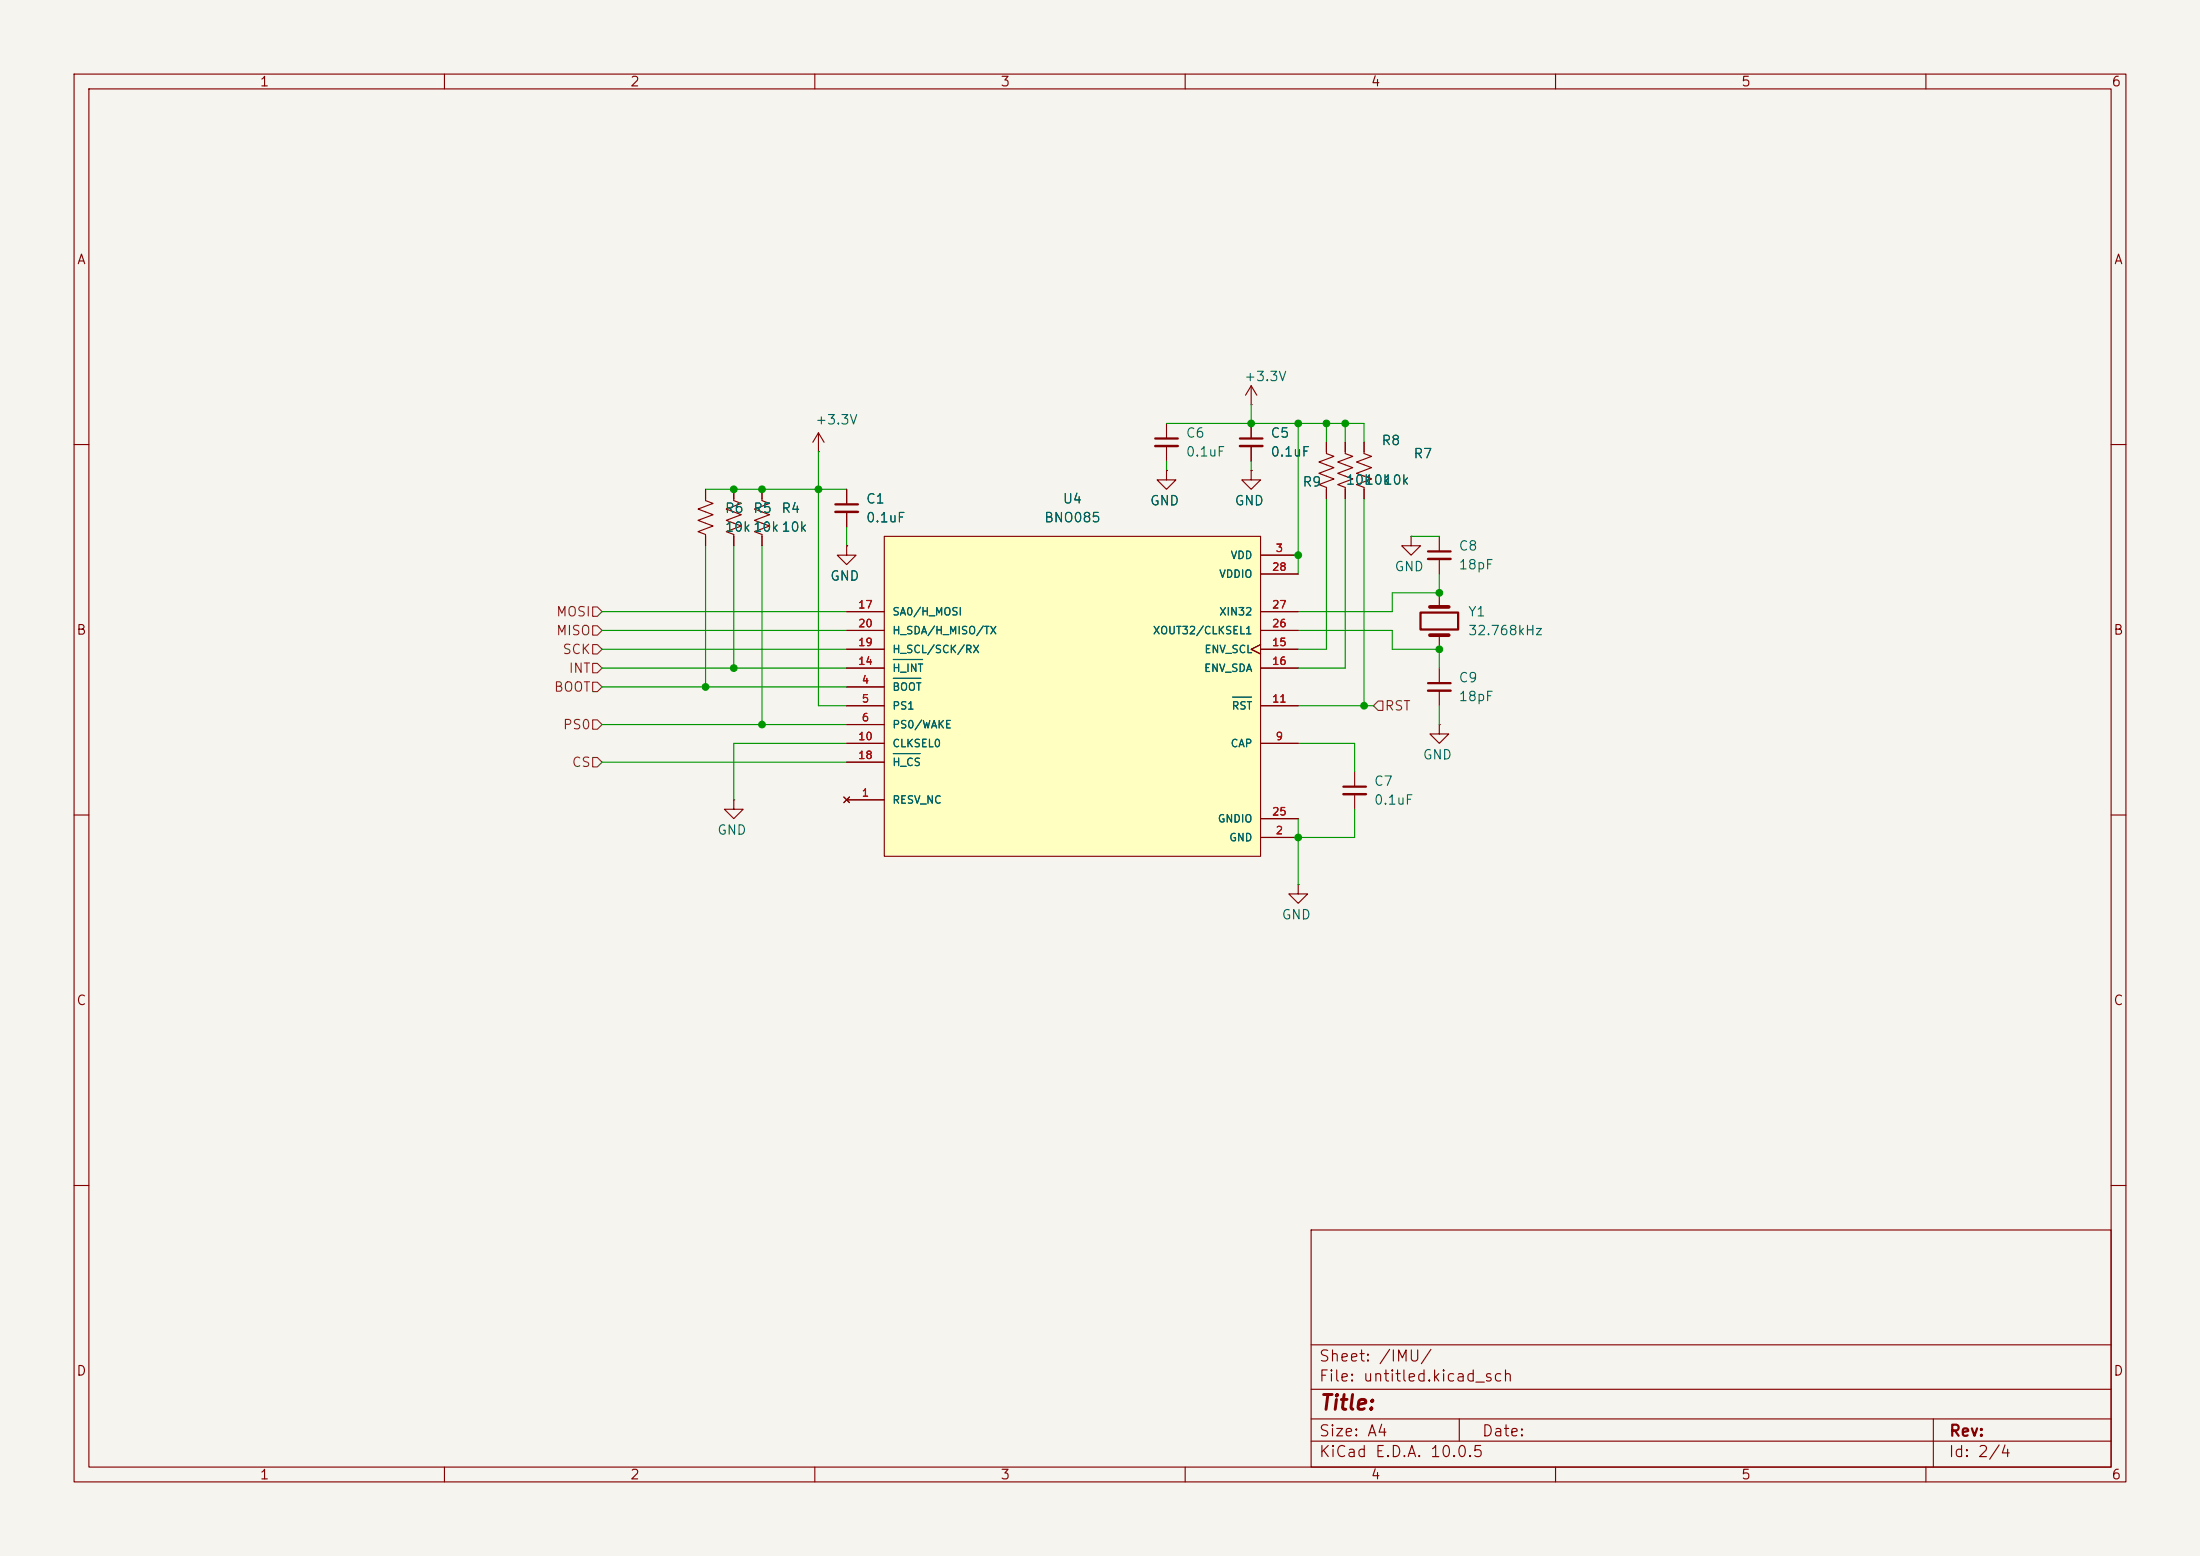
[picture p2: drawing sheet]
(kicad_sch
 (version 20260306)
 (generator "eeschema")
 (generator_version "10.0")
 (paper "A4")
 (lib_symbols
  (symbol "Device:C_Small"
   (pin_numbers (hide yes))
   (pin_names
    (offset 0.254) (hide yes)) (exclude_from_sim no) (in_bom yes) (on_board yes)
   (in_pos_files yes)
   (duplicate_pin_numbers_are_jumpers no)
   (property "Reference" "C" (at 0.254 1.778 0) (show_name no) (do_not_autoplace no) (effects (font (size 1.27 1.27)) (justify left)))
   (property "Value" "C_Small" (at 0.254 -2.032 0) (show_name no) (do_not_autoplace no) (effects (font (size 1.27 1.27)) (justify left)))
   (property "Footprint" "" (at 0 0 0) (show_name no) (do_not_autoplace no) (hide yes) (effects (font (size 1.27 1.27))))
   (property "Datasheet" "" (at 0 0 0) (show_name no) (do_not_autoplace no) (hide yes) (effects (font (size 1.27 1.27))))
   (property "Description" "Unpolarized capacitor, small symbol" (at 0 0 0) (show_name no) (do_not_autoplace no) (hide yes) (effects (font (size 1.27 1.27))))
   (symbol "C_Small_0_1"
    (polyline (pts (xy -1.524 0.508) (xy 1.524 0.508)) (stroke (width 0.3048) (type default)) (fill (type none)))
    (polyline (pts (xy -1.524 -0.508) (xy 1.524 -0.508)) (stroke (width 0.3302) (type default)) (fill (type none))))
   (symbol "C_Small_1_1"
    (pin passive line (at 0 2.54 270) (length 2.032) (name "" (effects (font (size 1.27 1.27)))) (number "1" (effects (font (size 1.27 1.27)))))
    (pin passive line (at 0 -2.54 90) (length 2.032) (name "" (effects (font (size 1.27 1.27)))) (number "2" (effects (font (size 1.27 1.27))))))
   (embedded_fonts no))
  (symbol "Device:Crystal"
   (pin_numbers (hide yes))
   (pin_names
    (offset 1.016) (hide yes)) (exclude_from_sim no) (in_bom yes) (on_board yes)
   (in_pos_files yes)
   (duplicate_pin_numbers_are_jumpers no)
   (property "Reference" "Y" (at 0 3.81 0) (show_name no) (do_not_autoplace no) (effects (font (size 1.27 1.27))))
   (property "Value" "Crystal" (at 0 -3.81 0) (show_name no) (do_not_autoplace no) (effects (font (size 1.27 1.27))))
   (property "Footprint" "" (at 0 0 0) (show_name no) (do_not_autoplace no) (hide yes) (effects (font (size 1.27 1.27))))
   (property "Datasheet" "" (at 0 0 0) (show_name no) (do_not_autoplace no) (hide yes) (effects (font (size 1.27 1.27))))
   (property "Description" "Two pin crystal" (at 0 0 0) (show_name no) (do_not_autoplace no) (hide yes) (effects (font (size 1.27 1.27))))
   (symbol "Crystal_0_1"
    (polyline (pts (xy -2.54 0) (xy -1.905 0)) (stroke (width 0) (type default)) (fill (type none)))
    (polyline (pts (xy -1.905 -1.27) (xy -1.905 1.27)) (stroke (width 0.508) (type default)) (fill (type none)))
    (rectangle (start -1.143 2.54) (end 1.143 -2.54) (stroke (width 0.3048) (type default)) (fill (type none)))
    (polyline (pts (xy 1.905 -1.27) (xy 1.905 1.27)) (stroke (width 0.508) (type default)) (fill (type none)))
    (polyline (pts (xy 2.54 0) (xy 1.905 0)) (stroke (width 0) (type default)) (fill (type none))))
   (symbol "Crystal_1_1"
    (pin passive line (at -3.81 0 0) (length 1.27) (name "1" (effects (font (size 1.27 1.27)))) (number "1" (effects (font (size 1.27 1.27)))))
    (pin passive line (at 3.81 0 180) (length 1.27) (name "2" (effects (font (size 1.27 1.27)))) (number "2" (effects (font (size 1.27 1.27))))))
   (embedded_fonts no))
  (symbol "Device:R_US"
   (pin_numbers (hide yes))
   (pin_names
    (offset 0)) (exclude_from_sim no) (in_bom yes) (on_board yes)
   (in_pos_files yes)
   (duplicate_pin_numbers_are_jumpers no)
   (property "Reference" "R" (at 2.54 0 90) (show_name no) (do_not_autoplace no) (effects (font (size 1.27 1.27))))
   (property "Value" "R_US" (at -2.54 0 90) (show_name no) (do_not_autoplace no) (effects (font (size 1.27 1.27))))
   (property "Footprint" "" (at 1.016 -0.254 90) (show_name no) (do_not_autoplace no) (hide yes) (effects (font (size 1.27 1.27))))
   (property "Datasheet" "" (at 0 0 0) (show_name no) (do_not_autoplace no) (hide yes) (effects (font (size 1.27 1.27))))
   (property "Description" "Resistor, US symbol" (at 0 0 0) (show_name no) (do_not_autoplace no) (hide yes) (effects (font (size 1.27 1.27))))
   (symbol "R_US_0_1"
    (polyline (pts (xy 0 2.286) (xy 0 2.54)) (stroke (width 0) (type default)) (fill (type none)))
    (polyline (pts (xy 0 2.286) (xy 1.016 1.905) (xy 0 1.524) (xy -1.016 1.143) (xy 0 0.762)) (stroke (width 0) (type default)) (fill (type none)))
    (polyline (pts (xy 0 0.762) (xy 1.016 0.381) (xy 0 0) (xy -1.016 -0.381) (xy 0 -0.762)) (stroke (width 0) (type default)) (fill (type none)))
    (polyline (pts (xy 0 -0.762) (xy 1.016 -1.143) (xy 0 -1.524) (xy -1.016 -1.905) (xy 0 -2.286)) (stroke (width 0) (type default)) (fill (type none)))
    (polyline (pts (xy 0 -2.286) (xy 0 -2.54)) (stroke (width 0) (type default)) (fill (type none))))
   (symbol "R_US_1_1"
    (pin passive line (at 0 3.81 270) (length 1.27) (name "" (effects (font (size 1.27 1.27)))) (number "1" (effects (font (size 1.27 1.27)))))
    (pin passive line (at 0 -3.81 90) (length 1.27) (name "" (effects (font (size 1.27 1.27)))) (number "2" (effects (font (size 1.27 1.27))))))
   (embedded_fonts no))
  (symbol "IMU:BNO085"
   (pin_names
    (offset 1.016)) (exclude_from_sim no) (in_bom yes) (on_board yes)
   (in_pos_files yes)
   (duplicate_pin_numbers_are_jumpers no)
   (property "Reference" "U" (at -25.4 21.59 0) (show_name no) (do_not_autoplace no) (effects (font (size 1.27 1.27)) (justify left bottom)))
   (property "Value" "BNO085" (at -25.4 -25.4 0) (show_name no) (do_not_autoplace no) (effects (font (size 1.27 1.27)) (justify left bottom)))
   (property "Footprint" "BNO085:IC_BNO085" (at 0 0 0) (show_name no) (do_not_autoplace no) (hide yes) (effects (font (size 1.27 1.27)) (justify bottom)))
   (property "Datasheet" "" (at 0 0 0) (show_name no) (do_not_autoplace no) (hide yes) (effects (font (size 1.27 1.27))))
   (property "Description" "Accelerometer, Gyroscope, Magnetometer, 9 Axis Sensor I2C, SPI, UART Output" (at 0 0 0) (show_name no) (do_not_autoplace no) (hide yes) (effects (font (size 1.27 1.27)) (justify bottom)))
   (property "MF" "CEVA Technologies, Inc." (at 0 0 0) (show_name no) (do_not_autoplace no) (hide yes) (effects (font (size 1.27 1.27)) (justify bottom)))
   (property "MAXIMUM_PACKAGE_HEIGHT" "1.18mm" (at 0 0 0) (show_name no) (do_not_autoplace no) (hide yes) (effects (font (size 1.27 1.27)) (justify bottom)))
   (property "Package" "None" (at 0 0 0) (show_name no) (do_not_autoplace no) (hide yes) (effects (font (size 1.27 1.27)) (justify bottom)))
   (property "Price" "None" (at 0 0 0) (show_name no) (do_not_autoplace no) (hide yes) (effects (font (size 1.27 1.27)) (justify bottom)))
   (property "Check_prices" "https://www.snapeda.com/parts/BNO085/CEVA+Technologies%252C+Inc./view-part/?ref=eda" (at 0 0 0) (show_name no) (do_not_autoplace no) (hide yes) (effects (font (size 1.27 1.27)) (justify bottom)))
   (property "STANDARD" "Manufacturer Recommendations" (at 0 0 0) (show_name no) (do_not_autoplace no) (hide yes) (effects (font (size 1.27 1.27)) (justify bottom)))
   (property "PARTREV" "v1.17" (at 0 0 0) (show_name no) (do_not_autoplace no) (hide yes) (effects (font (size 1.27 1.27)) (justify bottom)))
   (property "SnapEDA_Link" "https://www.snapeda.com/parts/BNO085/CEVA+Technologies%252C+Inc./view-part/?ref=snap" (at 0 0 0) (show_name no) (do_not_autoplace no) (hide yes) (effects (font (size 1.27 1.27)) (justify bottom)))
   (property "MP" "BNO085" (at 0 0 0) (show_name no) (do_not_autoplace no) (hide yes) (effects (font (size 1.27 1.27)) (justify bottom)))
   (property "Availability" "In Stock" (at 0 0 0) (show_name no) (do_not_autoplace no) (hide yes) (effects (font (size 1.27 1.27)) (justify bottom)))
   (property "MANUFACTURER" "Hillcrest Laboratories, Inc." (at 0 0 0) (show_name no) (do_not_autoplace no) (hide yes) (effects (font (size 1.27 1.27)) (justify bottom)))
   (symbol "BNO085_0_0"
    (rectangle (start -25.4 -22.86) (end 25.4 20.32) (stroke (width 0.1524) (type default)) (fill (type background)))
    (pin no_connect line (at -30.48 -15.24 0) (length 5.08) (name "RESV_NC" (effects (font (size 1.016 1.016)))) (number "1" (effects (font (size 1.016 1.016)))))
    (pin power_in line (at 30.48 -20.32 180) (length 5.08) (name "GND" (effects (font (size 1.016 1.016)))) (number "2" (effects (font (size 1.016 1.016)))))
    (pin power_in line (at 30.48 17.78 180) (length 5.08) (name "VDD" (effects (font (size 1.016 1.016)))) (number "3" (effects (font (size 1.016 1.016)))))
    (pin input line (at -30.48 0 0) (length 5.08) (name "~{BOOT}" (effects (font (size 1.016 1.016)))) (number "4" (effects (font (size 1.016 1.016)))))
    (pin input line (at -30.48 -2.54 0) (length 5.08) (name "PS1" (effects (font (size 1.016 1.016)))) (number "5" (effects (font (size 1.016 1.016)))))
    (pin input line (at -30.48 -5.08 0) (length 5.08) (name "PS0/WAKE" (effects (font (size 1.016 1.016)))) (number "6" (effects (font (size 1.016 1.016)))))
    (pin no_connect line (at -30.48 -15.24 0) (length 5.08) (hide yes) (name "RESV_NC" (effects (font (size 1.016 1.016)))) (number "7" (effects (font (size 1.016 1.016)))))
    (pin no_connect line (at -30.48 -15.24 0) (length 5.08) (hide yes) (name "RESV_NC" (effects (font (size 1.016 1.016)))) (number "8" (effects (font (size 1.016 1.016)))))
    (pin passive line (at 30.48 -7.62 180) (length 5.08) (name "CAP" (effects (font (size 1.016 1.016)))) (number "9" (effects (font (size 1.016 1.016)))))
    (pin input line (at -30.48 -7.62 0) (length 5.08) (name "CLKSEL0" (effects (font (size 1.016 1.016)))) (number "10" (effects (font (size 1.016 1.016)))))
    (pin input line (at 30.48 -2.54 180) (length 5.08) (name "~{RST}" (effects (font (size 1.016 1.016)))) (number "11" (effects (font (size 1.016 1.016)))))
    (pin no_connect line (at -30.48 -15.24 0) (length 5.08) (hide yes) (name "RESV_NC" (effects (font (size 1.016 1.016)))) (number "12" (effects (font (size 1.016 1.016)))))
    (pin no_connect line (at -30.48 -15.24 0) (length 5.08) (hide yes) (name "RESV_NC" (effects (font (size 1.016 1.016)))) (number "13" (effects (font (size 1.016 1.016)))))
    (pin output line (at -30.48 2.54 0) (length 5.08) (name "~{H_INT}" (effects (font (size 1.016 1.016)))) (number "14" (effects (font (size 1.016 1.016)))))
    (pin bidirectional clock (at 30.48 5.08 180) (length 5.08) (name "ENV_SCL" (effects (font (size 1.016 1.016)))) (number "15" (effects (font (size 1.016 1.016)))))
    (pin bidirectional line (at 30.48 2.54 180) (length 5.08) (name "ENV_SDA" (effects (font (size 1.016 1.016)))) (number "16" (effects (font (size 1.016 1.016)))))
    (pin input line (at -30.48 10.16 0) (length 5.08) (name "SA0/H_MOSI" (effects (font (size 1.016 1.016)))) (number "17" (effects (font (size 1.016 1.016)))))
    (pin input line (at -30.48 -10.16 0) (length 5.08) (name "~{H_CS}" (effects (font (size 1.016 1.016)))) (number "18" (effects (font (size 1.016 1.016)))))
    (pin bidirectional line (at -30.48 5.08 0) (length 5.08) (name "H_SCL/SCK/RX" (effects (font (size 1.016 1.016)))) (number "19" (effects (font (size 1.016 1.016)))))
    (pin bidirectional line (at -30.48 7.62 0) (length 5.08) (name "H_SDA/H_MISO/TX" (effects (font (size 1.016 1.016)))) (number "20" (effects (font (size 1.016 1.016)))))
    (pin no_connect line (at -30.48 -15.24 0) (length 5.08) (hide yes) (name "RESV_NC" (effects (font (size 1.016 1.016)))) (number "21" (effects (font (size 1.016 1.016)))))
    (pin no_connect line (at -30.48 -15.24 0) (length 5.08) (hide yes) (name "RESV_NC" (effects (font (size 1.016 1.016)))) (number "22" (effects (font (size 1.016 1.016)))))
    (pin no_connect line (at -30.48 -15.24 0) (length 5.08) (hide yes) (name "RESV_NC" (effects (font (size 1.016 1.016)))) (number "23" (effects (font (size 1.016 1.016)))))
    (pin no_connect line (at -30.48 -15.24 0) (length 5.08) (hide yes) (name "RESV_NC" (effects (font (size 1.016 1.016)))) (number "24" (effects (font (size 1.016 1.016)))))
    (pin power_in line (at 30.48 -17.78 180) (length 5.08) (name "GNDIO" (effects (font (size 1.016 1.016)))) (number "25" (effects (font (size 1.016 1.016)))))
    (pin output line (at 30.48 7.62 180) (length 5.08) (name "XOUT32/CLKSEL1" (effects (font (size 1.016 1.016)))) (number "26" (effects (font (size 1.016 1.016)))))
    (pin input line (at 30.48 10.16 180) (length 5.08) (name "XIN32" (effects (font (size 1.016 1.016)))) (number "27" (effects (font (size 1.016 1.016)))))
    (pin power_in line (at 30.48 15.24 180) (length 5.08) (name "VDDIO" (effects (font (size 1.016 1.016)))) (number "28" (effects (font (size 1.016 1.016))))))
   (embedded_fonts no))
  (symbol "power:+3V3"
   (power global)
   (pin_numbers (hide yes))
   (pin_names
    (offset 0) (hide yes)) (exclude_from_sim no) (in_bom yes) (on_board yes)
   (in_pos_files yes)
   (duplicate_pin_numbers_are_jumpers no)
   (property "Reference" "#PWR" (at 0 -3.81 0) (show_name no) (do_not_autoplace no) (hide yes) (effects (font (size 1.27 1.27))))
   (property "Value" "+3V3" (at 0 3.556 0) (show_name no) (do_not_autoplace no) (effects (font (size 1.27 1.27))))
   (property "Footprint" "" (at 0 0 0) (show_name no) (do_not_autoplace no) (hide yes) (effects (font (size 1.27 1.27))))
   (property "Datasheet" "" (at 0 0 0) (show_name no) (do_not_autoplace no) (hide yes) (effects (font (size 1.27 1.27))))
   (property "Description" "Power symbol creates a global label with name \"+3V3\"" (at 0 0 0) (show_name no) (do_not_autoplace no) (hide yes) (effects (font (size 1.27 1.27))))
   (symbol "+3V3_0_1"
    (polyline (pts (xy -0.762 1.27) (xy 0 2.54)) (stroke (width 0) (type default)) (fill (type none)))
    (polyline (pts (xy 0 2.54) (xy 0.762 1.27)) (stroke (width 0) (type default)) (fill (type none)))
    (polyline (pts (xy 0 0) (xy 0 2.54)) (stroke (width 0) (type default)) (fill (type none))))
   (symbol "+3V3_1_1"
    (pin power_in line (at 0 0 90) (length 0) (name "" (effects (font (size 1.27 1.27)))) (number "1" (effects (font (size 1.27 1.27))))))
   (embedded_fonts no))
  (symbol "power:GND"
   (power global)
   (pin_numbers (hide yes))
   (pin_names
    (offset 0) (hide yes)) (exclude_from_sim no) (in_bom yes) (on_board yes)
   (in_pos_files yes)
   (duplicate_pin_numbers_are_jumpers no)
   (property "Reference" "#PWR" (at 0 -6.35 0) (show_name no) (do_not_autoplace no) (hide yes) (effects (font (size 1.27 1.27))))
   (property "Value" "GND" (at 0 -3.81 0) (show_name no) (do_not_autoplace no) (effects (font (size 1.27 1.27))))
   (property "Footprint" "" (at 0 0 0) (show_name no) (do_not_autoplace no) (hide yes) (effects (font (size 1.27 1.27))))
   (property "Datasheet" "" (at 0 0 0) (show_name no) (do_not_autoplace no) (hide yes) (effects (font (size 1.27 1.27))))
   (property "Description" "Power symbol creates a global label with name \"GND\" , ground" (at 0 0 0) (show_name no) (do_not_autoplace no) (hide yes) (effects (font (size 1.27 1.27))))
   (symbol "GND_0_1"
    (polyline (pts (xy 0 0) (xy 0 -1.27) (xy 1.27 -1.27) (xy 0 -2.54) (xy -1.27 -1.27) (xy 0 -1.27)) (stroke (width 0) (type default)) (fill (type none))))
   (symbol "GND_1_1"
    (pin power_in line (at 0 0 270) (length 0) (name "" (effects (font (size 1.27 1.27)))) (number "1" (effects (font (size 1.27 1.27))))))
   (embedded_fonts no)))
 (junction
  (at 175.26 113.03)
  (diameter 0)
  (color 0 0 0 0))
 (junction
  (at 179.07 57.15)
  (diameter 0)
  (color 0 0 0 0))
 (junction
  (at 184.15 95.25)
  (diameter 0)
  (color 0 0 0 0))
 (junction
  (at 194.31 87.63)
  (diameter 0)
  (color 0 0 0 0))
 (junction
  (at 175.26 57.15)
  (diameter 0)
  (color 0 0 0 0))
 (junction
  (at 102.87 66.04)
  (diameter 0)
  (color 0 0 0 0))
 (junction
  (at 102.87 97.79)
  (diameter 0)
  (color 0 0 0 0))
 (junction
  (at 175.26 74.93)
  (diameter 0)
  (color 0 0 0 0))
 (junction
  (at 194.31 80.01)
  (diameter 0)
  (color 0 0 0 0))
 (junction
  (at 99.06 66.04)
  (diameter 0)
  (color 0 0 0 0))
 (junction
  (at 99.06 90.17)
  (diameter 0)
  (color 0 0 0 0))
 (junction
  (at 95.25 92.71)
  (diameter 0)
  (color 0 0 0 0))
 (junction
  (at 110.49 66.04)
  (diameter 0)
  (color 0 0 0 0))
 (junction
  (at 168.91 57.15)
  (diameter 0)
  (color 0 0 0 0))
 (junction
  (at 181.61 57.15)
  (diameter 0)
  (color 0 0 0 0))
 (wire
  (pts (xy 175.26 95.25) (xy 184.15 95.25))
  (stroke (width 0) (type default)))
 (wire
  (pts (xy 194.31 77.47) (xy 194.31 80.01))
  (stroke (width 0) (type default)))
 (wire
  (pts (xy 187.96 85.09) (xy 187.96 87.63))
  (stroke (width 0) (type default)))
 (wire
  (pts (xy 81.28 97.79) (xy 102.87 97.79))
  (stroke (width 0) (type default)))
 (wire
  (pts (xy 175.26 113.03) (xy 175.26 119.38))
  (stroke (width 0) (type default)))
 (wire
  (pts (xy 99.06 100.33) (xy 114.3 100.33))
  (stroke (width 0) (type default)))
 (wire
  (pts (xy 110.49 66.04) (xy 110.49 95.25))
  (stroke (width 0) (type default)))
 (wire
  (pts (xy 182.88 109.22) (xy 182.88 113.03))
  (stroke (width 0) (type default)))
 (wire
  (pts (xy 99.06 100.33) (xy 99.06 107.95))
  (stroke (width 0) (type default)))
 (wire
  (pts (xy 81.28 87.63) (xy 114.3 87.63))
  (stroke (width 0) (type default)))
 (wire
  (pts (xy 110.49 95.25) (xy 114.3 95.25))
  (stroke (width 0) (type default)))
 (wire
  (pts (xy 99.06 73.66) (xy 99.06 90.17))
  (stroke (width 0) (type default)))
 (wire
  (pts (xy 194.31 87.63) (xy 194.31 90.17))
  (stroke (width 0) (type default)))
 (wire
  (pts (xy 181.61 90.17) (xy 175.26 90.17))
  (stroke (width 0) (type default)))
 (wire
  (pts (xy 99.06 66.04) (xy 102.87 66.04))
  (stroke (width 0) (type default)))
 (wire
  (pts (xy 184.15 67.31) (xy 184.15 95.25))
  (stroke (width 0) (type default)))
 (wire
  (pts (xy 81.28 92.71) (xy 95.25 92.71))
  (stroke (width 0) (type default)))
 (wire
  (pts (xy 182.88 100.33) (xy 182.88 104.14))
  (stroke (width 0) (type default)))
 (wire
  (pts (xy 110.49 66.04) (xy 114.3 66.04))
  (stroke (width 0) (type default)))
 (wire
  (pts (xy 81.28 102.87) (xy 114.3 102.87))
  (stroke (width 0) (type default)))
 (wire
  (pts (xy 175.26 74.93) (xy 175.26 77.47))
  (stroke (width 0) (type default)))
 (wire
  (pts (xy 184.15 95.25) (xy 185.42 95.25))
  (stroke (width 0) (type default)))
 (wire
  (pts (xy 81.28 90.17) (xy 99.06 90.17))
  (stroke (width 0) (type default)))
 (wire
  (pts (xy 168.91 54.61) (xy 168.91 57.15))
  (stroke (width 0) (type default)))
 (wire
  (pts (xy 95.25 92.71) (xy 114.3 92.71))
  (stroke (width 0) (type default)))
 (wire
  (pts (xy 168.91 57.15) (xy 175.26 57.15))
  (stroke (width 0) (type default)))
 (wire
  (pts (xy 182.88 113.03) (xy 175.26 113.03))
  (stroke (width 0) (type default)))
 (wire
  (pts (xy 187.96 82.55) (xy 187.96 80.01))
  (stroke (width 0) (type default)))
 (wire
  (pts (xy 175.26 57.15) (xy 179.07 57.15))
  (stroke (width 0) (type default)))
 (wire
  (pts (xy 110.49 60.96) (xy 110.49 66.04))
  (stroke (width 0) (type default)))
 (wire
  (pts (xy 81.28 85.09) (xy 114.3 85.09))
  (stroke (width 0) (type default)))
 (wire
  (pts (xy 179.07 87.63) (xy 179.07 67.31))
  (stroke (width 0) (type default)))
 (wire
  (pts (xy 81.28 82.55) (xy 114.3 82.55))
  (stroke (width 0) (type default)))
 (wire
  (pts (xy 102.87 97.79) (xy 114.3 97.79))
  (stroke (width 0) (type default)))
 (wire
  (pts (xy 175.26 57.15) (xy 175.26 74.93))
  (stroke (width 0) (type default)))
 (wire
  (pts (xy 179.07 57.15) (xy 179.07 59.69))
  (stroke (width 0) (type default)))
 (wire
  (pts (xy 102.87 66.04) (xy 110.49 66.04))
  (stroke (width 0) (type default)))
 (wire
  (pts (xy 179.07 57.15) (xy 181.61 57.15))
  (stroke (width 0) (type default)))
 (wire
  (pts (xy 194.31 95.25) (xy 194.31 97.79))
  (stroke (width 0) (type default)))
 (wire
  (pts (xy 187.96 87.63) (xy 194.31 87.63))
  (stroke (width 0) (type default)))
 (wire
  (pts (xy 175.26 85.09) (xy 187.96 85.09))
  (stroke (width 0) (type default)))
 (wire
  (pts (xy 102.87 73.66) (xy 102.87 97.79))
  (stroke (width 0) (type default)))
 (wire
  (pts (xy 175.26 100.33) (xy 182.88 100.33))
  (stroke (width 0) (type default)))
 (wire
  (pts (xy 175.26 110.49) (xy 175.26 113.03))
  (stroke (width 0) (type default)))
 (wire
  (pts (xy 157.48 62.23) (xy 157.48 63.5))
  (stroke (width 0) (type default)))
 (wire
  (pts (xy 190.5 72.39) (xy 194.31 72.39))
  (stroke (width 0) (type default)))
 (wire
  (pts (xy 181.61 57.15) (xy 184.15 57.15))
  (stroke (width 0) (type default)))
 (wire
  (pts (xy 181.61 67.31) (xy 181.61 90.17))
  (stroke (width 0) (type default)))
 (wire
  (pts (xy 187.96 80.01) (xy 194.31 80.01))
  (stroke (width 0) (type default)))
 (wire
  (pts (xy 181.61 57.15) (xy 181.61 59.69))
  (stroke (width 0) (type default)))
 (wire
  (pts (xy 184.15 59.69) (xy 184.15 57.15))
  (stroke (width 0) (type default)))
 (wire
  (pts (xy 114.3 71.12) (xy 114.3 73.66))
  (stroke (width 0) (type default)))
 (wire
  (pts (xy 95.25 66.04) (xy 99.06 66.04))
  (stroke (width 0) (type default)))
 (wire
  (pts (xy 168.91 62.23) (xy 168.91 63.5))
  (stroke (width 0) (type default)))
 (wire
  (pts (xy 157.48 57.15) (xy 168.91 57.15))
  (stroke (width 0) (type default)))
 (wire
  (pts (xy 99.06 90.17) (xy 114.3 90.17))
  (stroke (width 0) (type default)))
 (wire
  (pts (xy 95.25 73.66) (xy 95.25 92.71))
  (stroke (width 0) (type default)))
 (wire
  (pts (xy 175.26 82.55) (xy 187.96 82.55))
  (stroke (width 0) (type default)))
 (wire
  (pts (xy 175.26 87.63) (xy 179.07 87.63))
  (stroke (width 0) (type default)))
 (hierarchical_label "RST"
  (shape input)
  (at 185.42 95.25 0)
  (effects (font (size 1.27 1.27)) (justify left)))
 (hierarchical_label "BOOT"
  (shape input)
  (at 81.28 92.71 180)
  (effects (font (size 1.27 1.27)) (justify right)))
 (hierarchical_label "PS0"
  (shape input)
  (at 81.28 97.79 180)
  (effects (font (size 1.27 1.27)) (justify right)))
 (hierarchical_label "SCK"
  (shape input)
  (at 81.28 87.63 180)
  (effects (font (size 1.27 1.27)) (justify right)))
 (hierarchical_label "INT"
  (shape input)
  (at 81.28 90.17 180)
  (effects (font (size 1.27 1.27)) (justify right)))
 (hierarchical_label "CS"
  (shape input)
  (at 81.28 102.87 180)
  (effects (font (size 1.27 1.27)) (justify right)))
 (hierarchical_label "MISO"
  (shape input)
  (at 81.28 85.09 180)
  (effects (font (size 1.27 1.27)) (justify right)))
 (hierarchical_label "MOSI"
  (shape input)
  (at 81.28 82.55 180)
  (effects (font (size 1.27 1.27)) (justify right)))
 (symbol
  (lib_id "Device:C_Small")
  (at 194.31 74.93 0)
  (unit 1)
  (body_style 1)
  (exclude_from_sim no)
  (in_bom yes)
  (on_board yes)
  (in_pos_files yes)
  (dnp no)
  (fields_autoplaced yes)
  (property "Reference" "C8" (at 196.85 73.6662 0) (show_name no) (do_not_autoplace no) (effects (font (size 1.27 1.27)) (justify left)))
  (property "Value" "18pF" (at 196.85 76.2062 0) (show_name no) (do_not_autoplace no) (effects (font (size 1.27 1.27)) (justify left)))
  (property "Footprint" "Capacitor_SMD:C_0805_2012Metric" (at 194.31 74.93 0) (hide yes) (show_name no) (do_not_autoplace no) (effects (font (size 1.27 1.27))))
  (property "Datasheet" "" (at 194.31 74.93 0) (hide yes) (show_name no) (do_not_autoplace no) (effects (font (size 1.27 1.27))))
  (property "Description" "Unpolarized capacitor, small symbol" (at 194.31 74.93 0) (hide yes) (show_name no) (do_not_autoplace no) (effects (font (size 1.27 1.27))))
  (pin "1")
  (pin "2"))
 (symbol
  (lib_id "IMU:BNO085")
  (at 144.78 92.71 0)
  (unit 1)
  (body_style 1)
  (exclude_from_sim no)
  (in_bom yes)
  (on_board yes)
  (in_pos_files yes)
  (dnp no)
  (fields_autoplaced yes)
  (property "Reference" "U4" (at 144.78 67.31 0) (show_name no) (do_not_autoplace no) (effects (font (size 1.27 1.27))))
  (property "Value" "BNO085" (at 144.78 69.85 0) (show_name no) (do_not_autoplace no) (effects (font (size 1.27 1.27))))
  (property "Footprint" "imu:IC_BNO085" (at 144.78 92.71 0) (hide yes) (show_name no) (do_not_autoplace no) (effects (font (size 1.27 1.27)) (justify bottom)))
  (property "Datasheet" "" (at 144.78 92.71 0) (hide yes) (show_name no) (do_not_autoplace no) (effects (font (size 1.27 1.27))))
  (property "Description" "Accelerometer, Gyroscope, Magnetometer, 9 Axis Sensor I2C, SPI, UART Output" (at 144.78 92.71 0) (hide yes) (show_name no) (do_not_autoplace no) (effects (font (size 1.27 1.27)) (justify bottom)))
  (property "MF" "CEVA Technologies, Inc." (at 144.78 92.71 0) (hide yes) (show_name no) (do_not_autoplace no) (effects (font (size 1.27 1.27)) (justify bottom)))
  (property "MAXIMUM_PACKAGE_HEIGHT" "1.18mm" (at 144.78 92.71 0) (hide yes) (show_name no) (do_not_autoplace no) (effects (font (size 1.27 1.27)) (justify bottom)))
  (property "Package" "None" (at 144.78 92.71 0) (hide yes) (show_name no) (do_not_autoplace no) (effects (font (size 1.27 1.27)) (justify bottom)))
  (property "Price" "None" (at 144.78 92.71 0) (hide yes) (show_name no) (do_not_autoplace no) (effects (font (size 1.27 1.27)) (justify bottom)))
  (property "Check_prices" "https://www.snapeda.com/parts/BNO085/CEVA+Technologies%252C+Inc./view-part/?ref=eda" (at 144.78 92.71 0) (hide yes) (show_name no) (do_not_autoplace no) (effects (font (size 1.27 1.27)) (justify bottom)))
  (property "STANDARD" "Manufacturer Recommendations" (at 144.78 92.71 0) (hide yes) (show_name no) (do_not_autoplace no) (effects (font (size 1.27 1.27)) (justify bottom)))
  (property "PARTREV" "v1.17" (at 144.78 92.71 0) (hide yes) (show_name no) (do_not_autoplace no) (effects (font (size 1.27 1.27)) (justify bottom)))
  (property "SnapEDA_Link" "https://www.snapeda.com/parts/BNO085/CEVA+Technologies%252C+Inc./view-part/?ref=snap" (at 144.78 92.71 0) (hide yes) (show_name no) (do_not_autoplace no) (effects (font (size 1.27 1.27)) (justify bottom)))
  (property "MP" "BNO085" (at 144.78 92.71 0) (hide yes) (show_name no) (do_not_autoplace no) (effects (font (size 1.27 1.27)) (justify bottom)))
  (property "Availability" "In Stock" (at 144.78 92.71 0) (hide yes) (show_name no) (do_not_autoplace no) (effects (font (size 1.27 1.27)) (justify bottom)))
  (property "MANUFACTURER" "Hillcrest Laboratories, Inc." (at 144.78 92.71 0) (hide yes) (show_name no) (do_not_autoplace no) (effects (font (size 1.27 1.27)) (justify bottom)))
  (pin "16")
  (pin "13")
  (pin "27")
  (pin "28")
  (pin "25")
  (pin "9")
  (pin "10")
  (pin "12")
  (pin "11")
  (pin "8")
  (pin "7")
  (pin "6")
  (pin "4")
  (pin "3")
  (pin "5")
  (pin "2")
  (pin "26")
  (pin "24")
  (pin "17")
  (pin "18")
  (pin "19")
  (pin "21")
  (pin "23")
  (pin "22")
  (pin "20")
  (pin "15")
  (pin "14")
  (pin "1"))
 (symbol
  (lib_id "power:GND")
  (at 175.26 119.38 0)
  (unit 1)
  (body_style 1)
  (exclude_from_sim no)
  (in_bom yes)
  (on_board yes)
  (in_pos_files yes)
  (dnp no)
  (property "Reference" "#PWR018" (at 175.26 125.73 0) (hide yes) (show_name no) (do_not_autoplace no) (effects (font (size 1.27 1.27))))
  (property "Value" "GND" (at 175.006 123.444 0) (show_name no) (do_not_autoplace no) (effects (font (size 1.27 1.27))))
  (property "Footprint" "" (at 175.26 119.38 0) (hide yes) (show_name no) (do_not_autoplace no) (effects (font (size 1.27 1.27))))
  (property "Datasheet" "" (at 175.26 119.38 0) (hide yes) (show_name no) (do_not_autoplace no) (effects (font (size 1.27 1.27))))
  (property "Description" "Power symbol creates a global label with name \"GND\" , ground" (at 175.26 119.38 0) (hide yes) (show_name no) (do_not_autoplace no) (effects (font (size 1.27 1.27))))
  (pin "1"))
 (symbol
  (lib_id "Device:C_Small")
  (at 157.48 59.69 0)
  (unit 1)
  (body_style 1)
  (exclude_from_sim no)
  (in_bom yes)
  (on_board yes)
  (in_pos_files yes)
  (dnp no)
  (fields_autoplaced yes)
  (property "Reference" "C6" (at 160.02 58.4262 0) (show_name no) (do_not_autoplace no) (effects (font (size 1.27 1.27)) (justify left)))
  (property "Value" "0.1uF" (at 160.02 60.9662 0) (show_name no) (do_not_autoplace no) (effects (font (size 1.27 1.27)) (justify left)))
  (property "Footprint" "Capacitor_SMD:C_0805_2012Metric" (at 157.48 59.69 0) (hide yes) (show_name no) (do_not_autoplace no) (effects (font (size 1.27 1.27))))
  (property "Datasheet" "" (at 157.48 59.69 0) (hide yes) (show_name no) (do_not_autoplace no) (effects (font (size 1.27 1.27))))
  (property "Description" "Unpolarized capacitor, small symbol" (at 157.48 59.69 0) (hide yes) (show_name no) (do_not_autoplace no) (effects (font (size 1.27 1.27))))
  (pin "1")
  (pin "2"))
 (symbol
  (lib_id "power:GND")
  (at 168.91 63.5 0)
  (unit 1)
  (body_style 1)
  (exclude_from_sim no)
  (in_bom yes)
  (on_board yes)
  (in_pos_files yes)
  (dnp no)
  (property "Reference" "#PWR020" (at 168.91 69.85 0) (hide yes) (show_name no) (do_not_autoplace no) (effects (font (size 1.27 1.27))))
  (property "Value" "GND" (at 168.656 67.564 0) (show_name no) (do_not_autoplace no) (effects (font (size 1.27 1.27))))
  (property "Footprint" "" (at 168.91 63.5 0) (hide yes) (show_name no) (do_not_autoplace no) (effects (font (size 1.27 1.27))))
  (property "Datasheet" "" (at 168.91 63.5 0) (hide yes) (show_name no) (do_not_autoplace no) (effects (font (size 1.27 1.27))))
  (property "Description" "Power symbol creates a global label with name \"GND\" , ground" (at 168.91 63.5 0) (hide yes) (show_name no) (do_not_autoplace no) (effects (font (size 1.27 1.27))))
  (pin "1"))
 (symbol
  (lib_id "power:GND")
  (at 190.5 72.39 0)
  (unit 1)
  (body_style 1)
  (exclude_from_sim no)
  (in_bom yes)
  (on_board yes)
  (in_pos_files yes)
  (dnp no)
  (property "Reference" "#PWR022" (at 190.5 78.74 0) (hide yes) (show_name no) (do_not_autoplace no) (effects (font (size 1.27 1.27))))
  (property "Value" "GND" (at 190.246 76.454 0) (show_name no) (do_not_autoplace no) (effects (font (size 1.27 1.27))))
  (property "Footprint" "" (at 190.5 72.39 0) (hide yes) (show_name no) (do_not_autoplace no) (effects (font (size 1.27 1.27))))
  (property "Datasheet" "" (at 190.5 72.39 0) (hide yes) (show_name no) (do_not_autoplace no) (effects (font (size 1.27 1.27))))
  (property "Description" "Power symbol creates a global label with name \"GND\" , ground" (at 190.5 72.39 0) (hide yes) (show_name no) (do_not_autoplace no) (effects (font (size 1.27 1.27))))
  (pin "1"))
 (symbol
  (lib_id "power:GND")
  (at 157.48 63.5 0)
  (unit 1)
  (body_style 1)
  (exclude_from_sim no)
  (in_bom yes)
  (on_board yes)
  (in_pos_files yes)
  (dnp no)
  (property "Reference" "#PWR019" (at 157.48 69.85 0) (hide yes) (show_name no) (do_not_autoplace no) (effects (font (size 1.27 1.27))))
  (property "Value" "GND" (at 157.226 67.564 0) (show_name no) (do_not_autoplace no) (effects (font (size 1.27 1.27))))
  (property "Footprint" "" (at 157.48 63.5 0) (hide yes) (show_name no) (do_not_autoplace no) (effects (font (size 1.27 1.27))))
  (property "Datasheet" "" (at 157.48 63.5 0) (hide yes) (show_name no) (do_not_autoplace no) (effects (font (size 1.27 1.27))))
  (property "Description" "Power symbol creates a global label with name \"GND\" , ground" (at 157.48 63.5 0) (hide yes) (show_name no) (do_not_autoplace no) (effects (font (size 1.27 1.27))))
  (pin "1"))
 (symbol
  (lib_id "Device:C_Small")
  (at 182.88 106.68 0)
  (unit 1)
  (body_style 1)
  (exclude_from_sim no)
  (in_bom yes)
  (on_board yes)
  (in_pos_files yes)
  (dnp no)
  (fields_autoplaced yes)
  (property "Reference" "C7" (at 185.42 105.4162 0) (show_name no) (do_not_autoplace no) (effects (font (size 1.27 1.27)) (justify left)))
  (property "Value" "0.1uF" (at 185.42 107.9562 0) (show_name no) (do_not_autoplace no) (effects (font (size 1.27 1.27)) (justify left)))
  (property "Footprint" "Capacitor_SMD:C_0805_2012Metric" (at 182.88 106.68 0) (hide yes) (show_name no) (do_not_autoplace no) (effects (font (size 1.27 1.27))))
  (property "Datasheet" "" (at 182.88 106.68 0) (hide yes) (show_name no) (do_not_autoplace no) (effects (font (size 1.27 1.27))))
  (property "Description" "Unpolarized capacitor, small symbol" (at 182.88 106.68 0) (hide yes) (show_name no) (do_not_autoplace no) (effects (font (size 1.27 1.27))))
  (pin "1")
  (pin "2"))
 (symbol
  (lib_id "Device:C_Small")
  (at 194.31 92.71 0)
  (unit 1)
  (body_style 1)
  (exclude_from_sim no)
  (in_bom yes)
  (on_board yes)
  (in_pos_files yes)
  (dnp no)
  (fields_autoplaced yes)
  (property "Reference" "C9" (at 196.85 91.4462 0) (show_name no) (do_not_autoplace no) (effects (font (size 1.27 1.27)) (justify left)))
  (property "Value" "18pF" (at 196.85 93.9862 0) (show_name no) (do_not_autoplace no) (effects (font (size 1.27 1.27)) (justify left)))
  (property "Footprint" "Capacitor_SMD:C_0805_2012Metric" (at 194.31 92.71 0) (hide yes) (show_name no) (do_not_autoplace no) (effects (font (size 1.27 1.27))))
  (property "Datasheet" "" (at 194.31 92.71 0) (hide yes) (show_name no) (do_not_autoplace no) (effects (font (size 1.27 1.27))))
  (property "Description" "Unpolarized capacitor, small symbol" (at 194.31 92.71 0) (hide yes) (show_name no) (do_not_autoplace no) (effects (font (size 1.27 1.27))))
  (pin "1")
  (pin "2"))
 (symbol
  (lib_id "power:+3V3")
  (at 168.91 54.61 0)
  (unit 1)
  (body_style 1)
  (exclude_from_sim no)
  (in_bom yes)
  (on_board yes)
  (in_pos_files yes)
  (dnp no)
  (property "Reference" "#PWR016" (at 168.91 58.42 0) (hide yes) (show_name no) (do_not_autoplace no) (effects (font (size 1.27 1.27))))
  (property "Value" "+3.3V" (at 167.894 50.8 0) (show_name no) (do_not_autoplace no) (effects (font (size 1.27 1.27)) (justify left)))
  (property "Footprint" "" (at 168.91 54.61 0) (hide yes) (show_name no) (do_not_autoplace no) (effects (font (size 1.27 1.27))))
  (property "Datasheet" "" (at 168.91 54.61 0) (hide yes) (show_name no) (do_not_autoplace no) (effects (font (size 1.27 1.27))))
  (property "Description" "Power symbol creates a global label with name \"+3V3\"" (at 168.91 54.61 0) (hide yes) (show_name no) (do_not_autoplace no) (effects (font (size 1.27 1.27))))
  (pin "1"))
 (symbol
  (lib_id "Device:R_US")
  (at 179.07 63.5 0)
  (unit 1)
  (body_style 1)
  (exclude_from_sim no)
  (in_bom yes)
  (on_board yes)
  (in_pos_files yes)
  (dnp no)
  (property "Reference" "R9" (at 175.768 65.024 0) (show_name no) (do_not_autoplace no) (effects (font (size 1.27 1.27)) (justify left)))
  (property "Value" "10k" (at 181.61 64.7699 0) (show_name no) (do_not_autoplace no) (effects (font (size 1.27 1.27)) (justify left)))
  (property "Footprint" "Resistor_SMD:R_0805_2012Metric" (at 180.086 63.754 90) (hide yes) (show_name no) (do_not_autoplace no) (effects (font (size 1.27 1.27))))
  (property "Datasheet" "" (at 179.07 63.5 0) (hide yes) (show_name no) (do_not_autoplace no) (effects (font (size 1.27 1.27))))
  (property "Description" "Resistor, US symbol" (at 179.07 63.5 0) (hide yes) (show_name no) (do_not_autoplace no) (effects (font (size 1.27 1.27))))
  (pin "1")
  (pin "2"))
 (symbol
  (lib_id "Device:R_US")
  (at 99.06 69.85 0)
  (unit 1)
  (body_style 1)
  (exclude_from_sim no)
  (in_bom yes)
  (on_board yes)
  (in_pos_files yes)
  (dnp no)
  (fields_autoplaced yes)
  (property "Reference" "R5" (at 101.6 68.5799 0) (show_name no) (do_not_autoplace no) (effects (font (size 1.27 1.27)) (justify left)))
  (property "Value" "10k" (at 101.6 71.1199 0) (show_name no) (do_not_autoplace no) (effects (font (size 1.27 1.27)) (justify left)))
  (property "Footprint" "Resistor_SMD:R_0805_2012Metric" (at 100.076 70.104 90) (hide yes) (show_name no) (do_not_autoplace no) (effects (font (size 1.27 1.27))))
  (property "Datasheet" "" (at 99.06 69.85 0) (hide yes) (show_name no) (do_not_autoplace no) (effects (font (size 1.27 1.27))))
  (property "Description" "Resistor, US symbol" (at 99.06 69.85 0) (hide yes) (show_name no) (do_not_autoplace no) (effects (font (size 1.27 1.27))))
  (pin "1")
  (pin "2"))
 (symbol
  (lib_id "power:GND")
  (at 194.31 97.79 0)
  (unit 1)
  (body_style 1)
  (exclude_from_sim no)
  (in_bom yes)
  (on_board yes)
  (in_pos_files yes)
  (dnp no)
  (property "Reference" "#PWR021" (at 194.31 104.14 0) (hide yes) (show_name no) (do_not_autoplace no) (effects (font (size 1.27 1.27))))
  (property "Value" "GND" (at 194.056 101.854 0) (show_name no) (do_not_autoplace no) (effects (font (size 1.27 1.27))))
  (property "Footprint" "" (at 194.31 97.79 0) (hide yes) (show_name no) (do_not_autoplace no) (effects (font (size 1.27 1.27))))
  (property "Datasheet" "" (at 194.31 97.79 0) (hide yes) (show_name no) (do_not_autoplace no) (effects (font (size 1.27 1.27))))
  (property "Description" "Power symbol creates a global label with name \"GND\" , ground" (at 194.31 97.79 0) (hide yes) (show_name no) (do_not_autoplace no) (effects (font (size 1.27 1.27))))
  (pin "1"))
 (symbol
  (lib_id "Device:Crystal")
  (at 194.31 83.82 90)
  (unit 1)
  (body_style 1)
  (exclude_from_sim no)
  (in_bom yes)
  (on_board yes)
  (in_pos_files yes)
  (dnp no)
  (fields_autoplaced yes)
  (property "Reference" "Y1" (at 198.12 82.5499 90) (show_name no) (do_not_autoplace no) (effects (font (size 1.27 1.27)) (justify right)))
  (property "Value" "32.768kHz" (at 198.12 85.0899 90) (show_name no) (do_not_autoplace no) (effects (font (size 1.27 1.27)) (justify right)))
  (property "Footprint" "Crystal:Crystal_SMD_3215-2Pin_3.2x1.5mm" (at 194.31 83.82 0) (hide yes) (show_name no) (do_not_autoplace no) (effects (font (size 1.27 1.27))))
  (property "Datasheet" "" (at 194.31 83.82 0) (hide yes) (show_name no) (do_not_autoplace no) (effects (font (size 1.27 1.27))))
  (property "Description" "Two pin crystal" (at 194.31 83.82 0) (hide yes) (show_name no) (do_not_autoplace no) (effects (font (size 1.27 1.27))))
  (pin "2")
  (pin "1"))
 (symbol
  (lib_id "Device:C_Small")
  (at 168.91 59.69 0)
  (unit 1)
  (body_style 1)
  (exclude_from_sim no)
  (in_bom yes)
  (on_board yes)
  (in_pos_files yes)
  (dnp no)
  (fields_autoplaced yes)
  (property "Reference" "C5" (at 171.45 58.4262 0) (show_name no) (do_not_autoplace no) (effects (font (size 1.27 1.27)) (justify left)))
  (property "Value" "0.1uF" (at 171.45 60.9662 0) (show_name no) (do_not_autoplace no) (effects (font (size 1.27 1.27)) (justify left)))
  (property "Footprint" "Capacitor_SMD:C_0805_2012Metric" (at 168.91 59.69 0) (hide yes) (show_name no) (do_not_autoplace no) (effects (font (size 1.27 1.27))))
  (property "Datasheet" "" (at 168.91 59.69 0) (hide yes) (show_name no) (do_not_autoplace no) (effects (font (size 1.27 1.27))))
  (property "Description" "Unpolarized capacitor, small symbol" (at 168.91 59.69 0) (hide yes) (show_name no) (do_not_autoplace no) (effects (font (size 1.27 1.27))))
  (pin "1")
  (pin "2"))
 (symbol
  (lib_id "Device:R_US")
  (at 95.25 69.85 0)
  (unit 1)
  (body_style 1)
  (exclude_from_sim no)
  (in_bom yes)
  (on_board yes)
  (in_pos_files yes)
  (dnp no)
  (fields_autoplaced yes)
  (property "Reference" "R6" (at 97.79 68.5799 0) (show_name no) (do_not_autoplace no) (effects (font (size 1.27 1.27)) (justify left)))
  (property "Value" "10k" (at 97.79 71.1199 0) (show_name no) (do_not_autoplace no) (effects (font (size 1.27 1.27)) (justify left)))
  (property "Footprint" "Resistor_SMD:R_0805_2012Metric" (at 96.266 70.104 90) (hide yes) (show_name no) (do_not_autoplace no) (effects (font (size 1.27 1.27))))
  (property "Datasheet" "" (at 95.25 69.85 0) (hide yes) (show_name no) (do_not_autoplace no) (effects (font (size 1.27 1.27))))
  (property "Description" "Resistor, US symbol" (at 95.25 69.85 0) (hide yes) (show_name no) (do_not_autoplace no) (effects (font (size 1.27 1.27))))
  (pin "1")
  (pin "2"))
 (symbol
  (lib_id "power:GND")
  (at 99.06 107.95 0)
  (unit 1)
  (body_style 1)
  (exclude_from_sim no)
  (in_bom yes)
  (on_board yes)
  (in_pos_files yes)
  (dnp no)
  (property "Reference" "#PWR024" (at 99.06 114.3 0) (hide yes) (show_name no) (do_not_autoplace no) (effects (font (size 1.27 1.27))))
  (property "Value" "GND" (at 98.806 112.014 0) (show_name no) (do_not_autoplace no) (effects (font (size 1.27 1.27))))
  (property "Footprint" "" (at 99.06 107.95 0) (hide yes) (show_name no) (do_not_autoplace no) (effects (font (size 1.27 1.27))))
  (property "Datasheet" "" (at 99.06 107.95 0) (hide yes) (show_name no) (do_not_autoplace no) (effects (font (size 1.27 1.27))))
  (property "Description" "Power symbol creates a global label with name \"GND\" , ground" (at 99.06 107.95 0) (hide yes) (show_name no) (do_not_autoplace no) (effects (font (size 1.27 1.27))))
  (pin "1"))
 (symbol
  (lib_id "Device:C_Small")
  (at 114.3 68.58 0)
  (unit 1)
  (body_style 1)
  (exclude_from_sim no)
  (in_bom yes)
  (on_board yes)
  (in_pos_files yes)
  (dnp no)
  (fields_autoplaced yes)
  (property "Reference" "C1" (at 116.84 67.3162 0) (show_name no) (do_not_autoplace no) (effects (font (size 1.27 1.27)) (justify left)))
  (property "Value" "0.1uF" (at 116.84 69.8562 0) (show_name no) (do_not_autoplace no) (effects (font (size 1.27 1.27)) (justify left)))
  (property "Footprint" "Capacitor_SMD:C_0805_2012Metric" (at 114.3 68.58 0) (hide yes) (show_name no) (do_not_autoplace no) (effects (font (size 1.27 1.27))))
  (property "Datasheet" "" (at 114.3 68.58 0) (hide yes) (show_name no) (do_not_autoplace no) (effects (font (size 1.27 1.27))))
  (property "Description" "Unpolarized capacitor, small symbol" (at 114.3 68.58 0) (hide yes) (show_name no) (do_not_autoplace no) (effects (font (size 1.27 1.27))))
  (pin "1")
  (pin "2"))
 (symbol
  (lib_id "Device:R_US")
  (at 184.15 63.5 0)
  (unit 1)
  (body_style 1)
  (exclude_from_sim no)
  (in_bom yes)
  (on_board yes)
  (in_pos_files yes)
  (dnp no)
  (property "Reference" "R7" (at 190.754 61.214 0) (show_name no) (do_not_autoplace no) (effects (font (size 1.27 1.27)) (justify left)))
  (property "Value" "10k" (at 186.69 64.7699 0) (show_name no) (do_not_autoplace no) (effects (font (size 1.27 1.27)) (justify left)))
  (property "Footprint" "Resistor_SMD:R_0805_2012Metric" (at 185.166 63.754 90) (hide yes) (show_name no) (do_not_autoplace no) (effects (font (size 1.27 1.27))))
  (property "Datasheet" "" (at 184.15 63.5 0) (hide yes) (show_name no) (do_not_autoplace no) (effects (font (size 1.27 1.27))))
  (property "Description" "Resistor, US symbol" (at 184.15 63.5 0) (hide yes) (show_name no) (do_not_autoplace no) (effects (font (size 1.27 1.27))))
  (pin "1")
  (pin "2"))
 (symbol
  (lib_id "Device:R_US")
  (at 102.87 69.85 0)
  (unit 1)
  (body_style 1)
  (exclude_from_sim no)
  (in_bom yes)
  (on_board yes)
  (in_pos_files yes)
  (dnp no)
  (fields_autoplaced yes)
  (property "Reference" "R4" (at 105.41 68.5799 0) (show_name no) (do_not_autoplace no) (effects (font (size 1.27 1.27)) (justify left)))
  (property "Value" "10k" (at 105.41 71.1199 0) (show_name no) (do_not_autoplace no) (effects (font (size 1.27 1.27)) (justify left)))
  (property "Footprint" "Resistor_SMD:R_0805_2012Metric" (at 103.886 70.104 90) (hide yes) (show_name no) (do_not_autoplace no) (effects (font (size 1.27 1.27))))
  (property "Datasheet" "" (at 102.87 69.85 0) (hide yes) (show_name no) (do_not_autoplace no) (effects (font (size 1.27 1.27))))
  (property "Description" "Resistor, US symbol" (at 102.87 69.85 0) (hide yes) (show_name no) (do_not_autoplace no) (effects (font (size 1.27 1.27))))
  (pin "1")
  (pin "2"))
 (symbol
  (lib_id "power:+3V3")
  (at 110.49 60.96 0)
  (unit 1)
  (body_style 1)
  (exclude_from_sim no)
  (in_bom yes)
  (on_board yes)
  (in_pos_files yes)
  (dnp no)
  (property "Reference" "#PWR017" (at 110.49 64.77 0) (hide yes) (show_name no) (do_not_autoplace no) (effects (font (size 1.27 1.27))))
  (property "Value" "+3.3V" (at 109.982 56.642 0) (show_name no) (do_not_autoplace no) (effects (font (size 1.27 1.27)) (justify left)))
  (property "Footprint" "" (at 110.49 60.96 0) (hide yes) (show_name no) (do_not_autoplace no) (effects (font (size 1.27 1.27))))
  (property "Datasheet" "" (at 110.49 60.96 0) (hide yes) (show_name no) (do_not_autoplace no) (effects (font (size 1.27 1.27))))
  (property "Description" "Power symbol creates a global label with name \"+3V3\"" (at 110.49 60.96 0) (hide yes) (show_name no) (do_not_autoplace no) (effects (font (size 1.27 1.27))))
  (pin "1"))
 (symbol
  (lib_id "Device:R_US")
  (at 181.61 63.5 0)
  (unit 1)
  (body_style 1)
  (exclude_from_sim no)
  (in_bom yes)
  (on_board yes)
  (in_pos_files yes)
  (dnp no)
  (property "Reference" "R8" (at 186.436 59.436 0) (show_name no) (do_not_autoplace no) (effects (font (size 1.27 1.27)) (justify left)))
  (property "Value" "10k" (at 184.15 64.7699 0) (show_name no) (do_not_autoplace no) (effects (font (size 1.27 1.27)) (justify left)))
  (property "Footprint" "Resistor_SMD:R_0805_2012Metric" (at 182.626 63.754 90) (hide yes) (show_name no) (do_not_autoplace no) (effects (font (size 1.27 1.27))))
  (property "Datasheet" "" (at 181.61 63.5 0) (hide yes) (show_name no) (do_not_autoplace no) (effects (font (size 1.27 1.27))))
  (property "Description" "Resistor, US symbol" (at 181.61 63.5 0) (hide yes) (show_name no) (do_not_autoplace no) (effects (font (size 1.27 1.27))))
  (pin "1")
  (pin "2"))
 (symbol
  (lib_id "power:GND")
  (at 114.3 73.66 0)
  (unit 1)
  (body_style 1)
  (exclude_from_sim no)
  (in_bom yes)
  (on_board yes)
  (in_pos_files yes)
  (dnp no)
  (property "Reference" "#PWR023" (at 114.3 80.01 0) (hide yes) (show_name no) (do_not_autoplace no) (effects (font (size 1.27 1.27))))
  (property "Value" "GND" (at 114.046 77.724 0) (show_name no) (do_not_autoplace no) (effects (font (size 1.27 1.27))))
  (property "Footprint" "" (at 114.3 73.66 0) (hide yes) (show_name no) (do_not_autoplace no) (effects (font (size 1.27 1.27))))
  (property "Datasheet" "" (at 114.3 73.66 0) (hide yes) (show_name no) (do_not_autoplace no) (effects (font (size 1.27 1.27))))
  (property "Description" "Power symbol creates a global label with name \"GND\" , ground" (at 114.3 73.66 0) (hide yes) (show_name no) (do_not_autoplace no) (effects (font (size 1.27 1.27))))
  (pin "1")))
